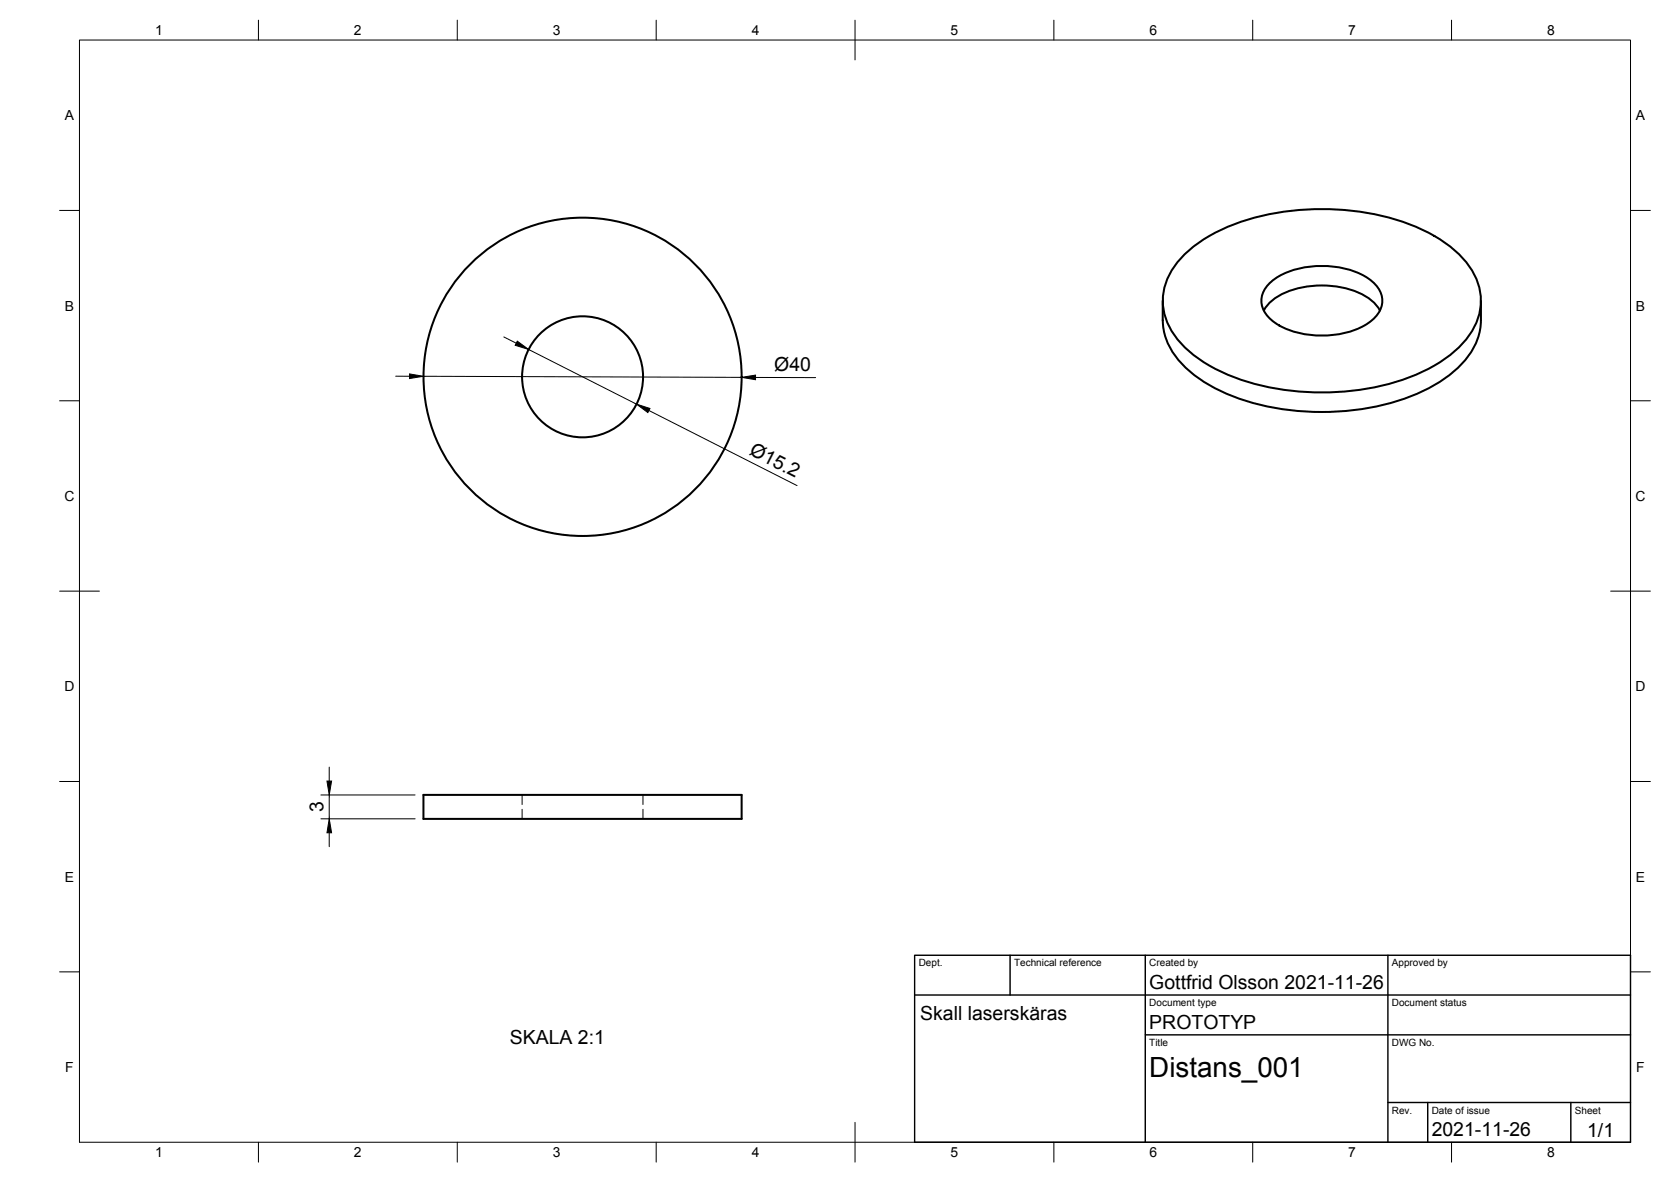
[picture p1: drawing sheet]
<svg xmlns="http://www.w3.org/2000/svg" width="420mm" height="297mm" viewBox="0 0 420 297" stroke-linecap="round" stroke-linejoin="round" font-family="sans-serif">
<!-- layer: Visible -->
<g fill="none" stroke="#000" stroke-width=".51">
<path d="M292.4 75.6a22.2 22.2 0 0 0 .9 9.7 22.8 22.8 0 0 0 9.9 10.9 57.7 57.7 0 0 0 32 7.3 53.5 53.5 0 0 0 28.1-8.4 19.7 19.7 0 0 0 9-13l.1-6.5M297.1 64.7a40.6 40.6 0 0 1 20.2-10.5 65.3 65.3 0 0 1 39.3 3 29.6 29.6 0 0 1 13.3 10.5 14.3 14.3 0 0 1-1 17.3 34.4 34.4 0 0 1-16.8 10.6 65.4 65.4 0 0 1-43.9-1.7 29.6 29.6 0 0 1-13.4-10.4 14.3 14.3 0 0 1 1.1-17.3zM317.8 78a13.8 13.8 0 0 1 10.1-5.9 22.8 22.8 0 0 1 16.3 2.9 8.7 8.7 0 0 1 2.8 3M319.4 71a20.5 20.5 0 0 1 15.3-4.1 17.4 17.4 0 0 1 11.4 4.9 5.7 5.7 0 0 1-.8 8.4 20.5 20.5 0 0 1-15.3 4 17.4 17.4 0 0 1-11.4-4.9 5.7 5.7 0 0 1 .8-8.3zM106.5 199.8h80v6h-80z"/>
<circle cx="146.5" cy="94.7" r="40"/>
<circle cx="146.5" cy="94.7" r="15.2"/>
</g>
<!-- layer: Hidden -->
<path d="M131.3 199.8v2.4M161.7 199.8v2.4M131.3 203.4v2.4M161.7 203.4v2.4" fill="none" stroke="#000" stroke-width=".25"/>
<!-- layer: Border -->
<g fill="none" stroke="#000" stroke-width=".25">
<path d="M20 10.1h390v276.9h-390zM65 5.1v5M115 5.1v5M165 5.1v5M215 5.1v10M265 5.1v5M315 5.1v5M365 5.1v5M15 52.9h5M410 52.9h5M15 100.7h5M410 100.7h5"/>
<path d="M15 148.6h10M405 148.6h10M15 196.4h5M410 196.4h5M15 244.2h5M410 244.2h5M65 287v5M115 287v5M165 287v5M215 282.1v9.9M265 287v5M315 287v5"/>
<path d="M365 287v5"/>
</g>
<!-- layer: TitleBlock -->
<path d="M230 240.1h180v46.9h-180zM230 250h180M254 240.1v9.9M288 240.1v46.9M349 240.1v46.9M288 260.1h122M349 277.1h61M359 277.1v9.9M395 277.1v9.9" fill="none" stroke="#000" stroke-width=".36"/>
<!-- layer: Dimensions -->
<path d="M99.5 94.5l3.5 .1M106.5 94.6l80 .2M126.7 84.7l3.1 1.5M132.9 87.8l27.1 13.8M190 94.9h15.1M163.2 103.2l37.2 18.8M80.7 199.8h23.7M82.8 192.8v3.5M82.8 199.8v6M80.7 205.8h23.7M82.8 209.3v3.5" fill="none" stroke="#000" stroke-width=".25"/>
<path d="M103 94l3.5 .6-3.5 .5zM130.1 85.7l2.8 2.1-3.4-1zM186.5 94.8l3.5-.5v1.1zM160 101.6l3.4 1-.5 1.1zM82.2 196.3h1.2l-.6 3.5zM82.8 205.8l.6 3.5h-1.2z" fill="#000" stroke="#000" stroke-width=".25"/>
<text font-size="7" x="289" y="270.6">Distans_001</text>
<g font-size="4.9">
<text x="194.7" y="93.3">Ø40</text>
<text x="188.2" y="114.1" transform="rotate(27 188.2 114.1)">Ø15.2</text>
<text x="81.3" y="204.1" transform="rotate(-90 81.3 204.1)">3</text>
<text x="289" y="248.5">Gottfrid Olsson 2021-11-26</text>
<text x="231.4" y="256.3">Skall laserskäras</text>
<text x="128.2" y="262.3">SKALA 2:1</text>
<text x="289" y="258.6">PROTOTYP</text>
<text x="360" y="285.5">2021-11-26</text>
<text x="399.1" y="285.7">1/1</text>
</g>
<g font-size="3.5">
<text x="39" y="8.8">1</text>
<text x="89" y="8.8">2</text>
<text x="139" y="8.8">3</text>
<text x="189" y="8.8">4</text>
<text x="239" y="8.8">5</text>
<text x="289" y="8.8">6</text>
<text x="339" y="8.8">7</text>
<text x="389" y="8.8">8</text>
<text x="16.3" y="30.2">A</text>
<text x="411.3" y="30.2">A</text>
<text x="16.3" y="78">B</text>
<text x="411.3" y="78">B</text>
<text x="16.2" y="125.9">C</text>
<text x="411.2" y="125.9">C</text>
<text x="16.2" y="173.7">D</text>
<text x="411.2" y="173.7">D</text>
<text x="16.3" y="221.6">E</text>
<text x="411.3" y="221.6">E</text>
<text x="16.4" y="269.4">F</text>
<text x="411.4" y="269.4">F</text>
<text x="39" y="290.8">1</text>
<text x="89" y="290.8">2</text>
<text x="139" y="290.8">3</text>
<text x="189" y="290.8">4</text>
<text x="239" y="290.8">5</text>
<text x="289" y="290.8">6</text>
<text x="339" y="290.8">7</text>
<text x="389" y="290.8">8</text>
</g>
<g font-size="2.5">
<text x="231" y="242.9">Dept.</text>
<text x="255" y="242.9">Technical reference</text>
<text x="289" y="242.9">Created by</text>
<text x="350" y="242.9">Approved by</text>
<text x="289" y="252.8">Document type</text>
<text x="350" y="252.8">Document status</text>
<text x="289" y="262.9">Title</text>
<text x="350" y="262.9">DWG No.</text>
<text x="350" y="279.9">Rev.</text>
<text x="360" y="279.9">Date of issue</text>
<text x="396" y="279.9">Sheet</text>
</g>
</svg>
